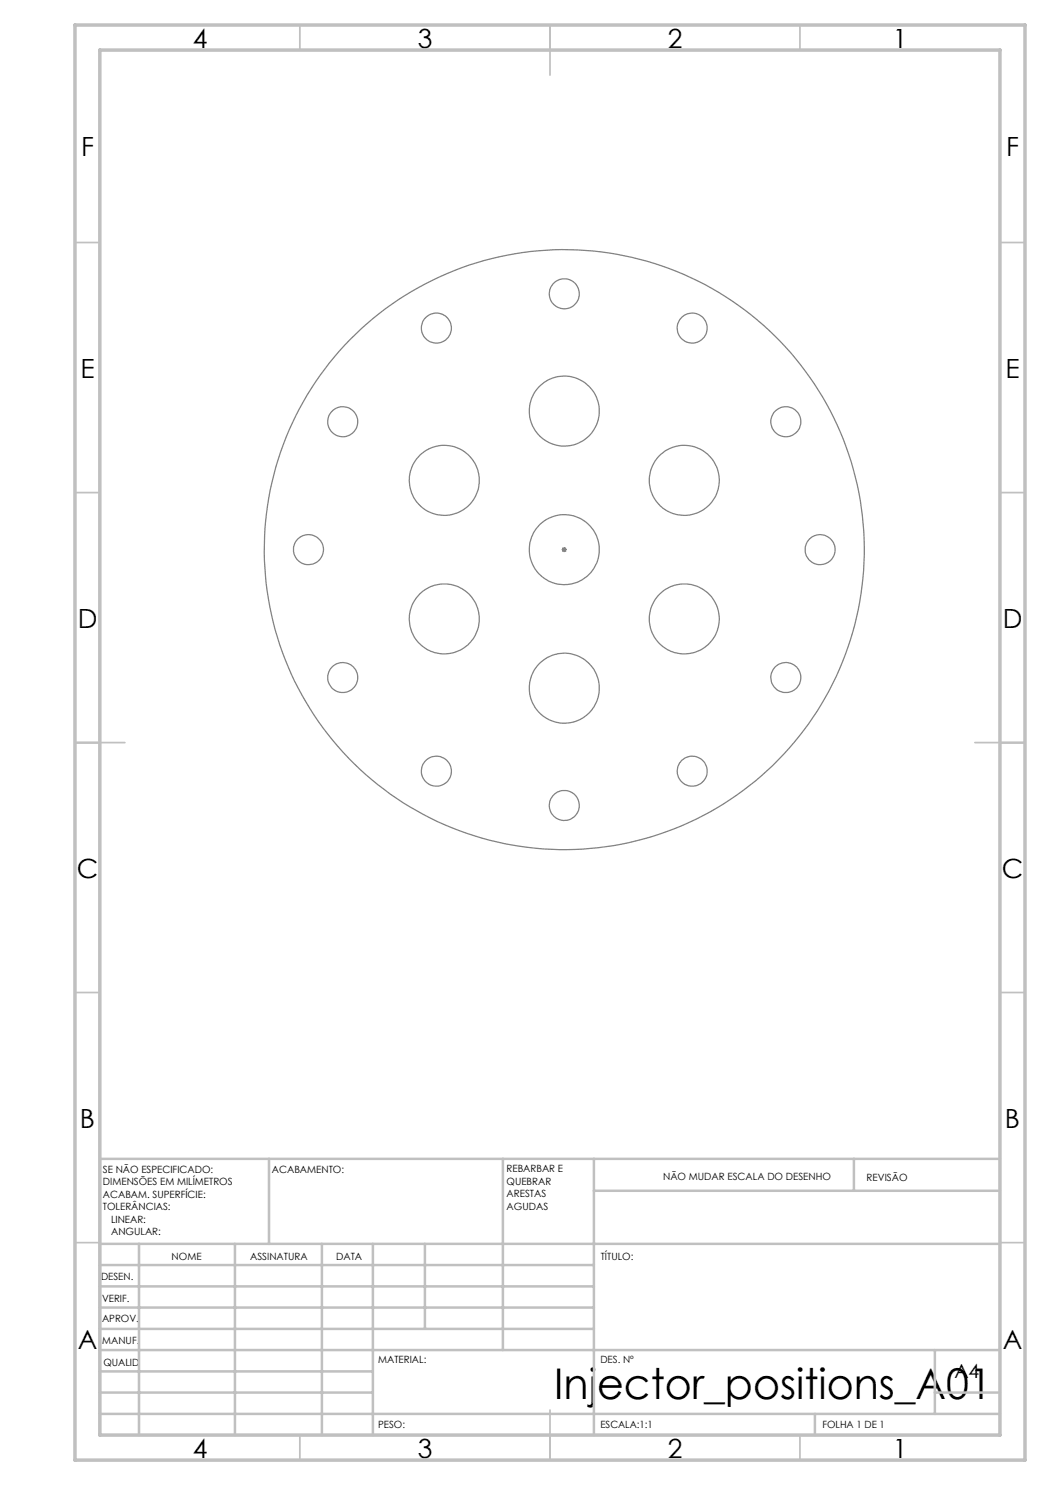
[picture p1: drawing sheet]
<svg xmlns="http://www.w3.org/2000/svg" width="210mm" height="297mm" viewBox="0 0 210 297" stroke-linecap="round" stroke-linejoin="round" font-family="sans-serif">
<path d="M112.4 109.9h.9M112.5 109.6l.7 .7M112.9 109.4v1M113.2 109.6l-.7 .7" fill="none" stroke="#808080" stroke-width=".2"/>
<g fill="none" stroke="#808080" stroke-width=".25">
<circle cx="112.9" cy="58.8" r="2.99"/>
<circle cx="87.3" cy="65.6" r="3"/>
<circle cx="138.4" cy="65.6" r="3"/>
<circle cx="68.5" cy="84.3" r="3"/>
<circle cx="88.9" cy="96.1" r="7"/>
<circle cx="112.9" cy="82.2" r="7"/>
<circle cx="136.9" cy="96.1" r="7"/>
<circle cx="157.2" cy="84.3" r="2.99"/>
<circle cx="61.7" cy="109.9" r="3"/>
<circle cx="112.9" cy="109.9" r="7"/>
<circle cx="112.9" cy="109.9" r="60"/>
<circle cx="164" cy="109.9" r="3"/>
<circle cx="68.6" cy="135.5" r="3"/>
<circle cx="88.9" cy="123.8" r="7"/>
<circle cx="112.9" cy="137.6" r="7"/>
<circle cx="136.9" cy="123.8" r="7"/>
<circle cx="157.2" cy="135.5" r="3"/>
<circle cx="87.3" cy="154.2" r="3"/>
<circle cx="138.5" cy="154.2" r="3"/>
<circle cx="112.9" cy="161.1" r="3"/>
</g>
<g fill="none" stroke="#c0c0c0" stroke-width=".35">
<path d="M60 5v5M110 5v10M160 5v5M15 48.5h5M200 48.5h5M15 98.5h5M200 98.5h5M15 148.5h10M195 148.5h10M15 198.5h5M200 198.5h5M15 248.5h5"/>
<path d="M200 248.5h5M60 287v5M110 282v10M160 287v5"/>
</g>
<g fill="none" stroke="#c0c0c0" stroke-width=".5">
<path d="M53.8 231.8v17M100.6 231.8v38.2M118.8 231.8v55.2M118.8 238.2h81.2M170.8 231.8v6.4M200 231.8h-180v55.2M20 248.8h180M20 257.3h98.8M20 253h98.8M27.8 248.8v38.2M47 248.8v38.2M64.4 248.8v38.2"/>
<path d="M74.6 248.8v38.2M85 248.8v17M20 265.8h98.8M20 261.5h98.8M20 278.5h54.6M20 274.3h54.6M20 270h180M187 278.5h13M187 270v12.8M20 282.8h180M163 282.8v4.2"/>
</g>
<path d="M15 5h190v287h-190zM20 10h180v277h-180z" fill="none" stroke="#c0c0c0" stroke-width=".7"/>
<text font-size="8.5" x="110.8" y="279.7">Injector_positions_A01</text>
<g font-size="5.3">
<text x="38.5" y="9.5">4</text>
<text x="83.5" y="9.5">3</text>
<text x="133.6" y="9.5">2</text>
<text x="178.6" y="9.5">1</text>
<text x="16.2" y="31.3">F</text>
<text x="201.2" y="31.3">F</text>
<text x="16.1" y="75.5">E</text>
<text x="201.1" y="75.5">E</text>
<text x="15.5" y="125.5">D</text>
<text x="200.5" y="125.5">D</text>
<text x="15.4" y="175.5">C</text>
<text x="200.4" y="175.5">C</text>
<text x="16" y="225.5">B</text>
<text x="201" y="225.5">B</text>
<text x="15.5" y="269.8">A</text>
<text x="200.5" y="269.8">A</text>
<text x="38.5" y="291.5">4</text>
<text x="83.5" y="291.5">3</text>
<text x="133.6" y="291.5">2</text>
<text x="178.6" y="291.5">1</text>
</g>
<text font-size="3.9" x="190.9" y="275.5">A4</text>
<g font-size="2">
<text x="20.6" y="234.6">SE NÃO ESPECIFICADO:</text>
<text x="20.6" y="237.1">DIMENSÕES EM MILÍMETROS</text>
<text x="20.6" y="239.6">ACABAM. SUPERFÍCIE:</text>
<text x="54.4" y="234.6">ACABAMENTO:</text>
<text x="101.3" y="234.5">REBARBAR E</text>
<text x="101.3" y="237">QUEBRAR</text>
<text x="101.3" y="239.5">ARESTAS</text>
<text x="132.6" y="236">NÃO MUDAR ESCALA DO DESENHO</text>
<text x="173.3" y="236.2">REVISÃO</text>
<text x="20.6" y="242.1">TOLERÂNCIAS:</text>
<text x="22.2" y="244.6">LINEAR:</text>
<text x="101.3" y="242">AGUDAS</text>
<text x="22.2" y="247.1">ANGULAR:</text>
<text x="34.3" y="252">NOME</text>
<text x="50" y="251.9">ASSINATURA</text>
<text x="67.2" y="251.9">DATA</text>
<text x="120.2" y="251.9">TÍTULO:</text>
<text x="20.2" y="256.1">DESEN.</text>
<text x="20.4" y="260.3">VERIF.</text>
<text x="20.4" y="264.4">APROV.</text>
<text x="20.5" y="268.8">MANUF.</text>
<text x="20.7" y="273.1">QUALID</text>
<text x="75.7" y="272.5">MATERIAL:</text>
<text x="120.1" y="272.5">DES. Nº</text>
<text x="75.6" y="285.5">PESO:</text>
<text x="120.1" y="285.6">ESCALA:1:1</text>
<text x="164.5" y="285.6">FOLHA 1 DE 1</text>
</g>
</svg>
